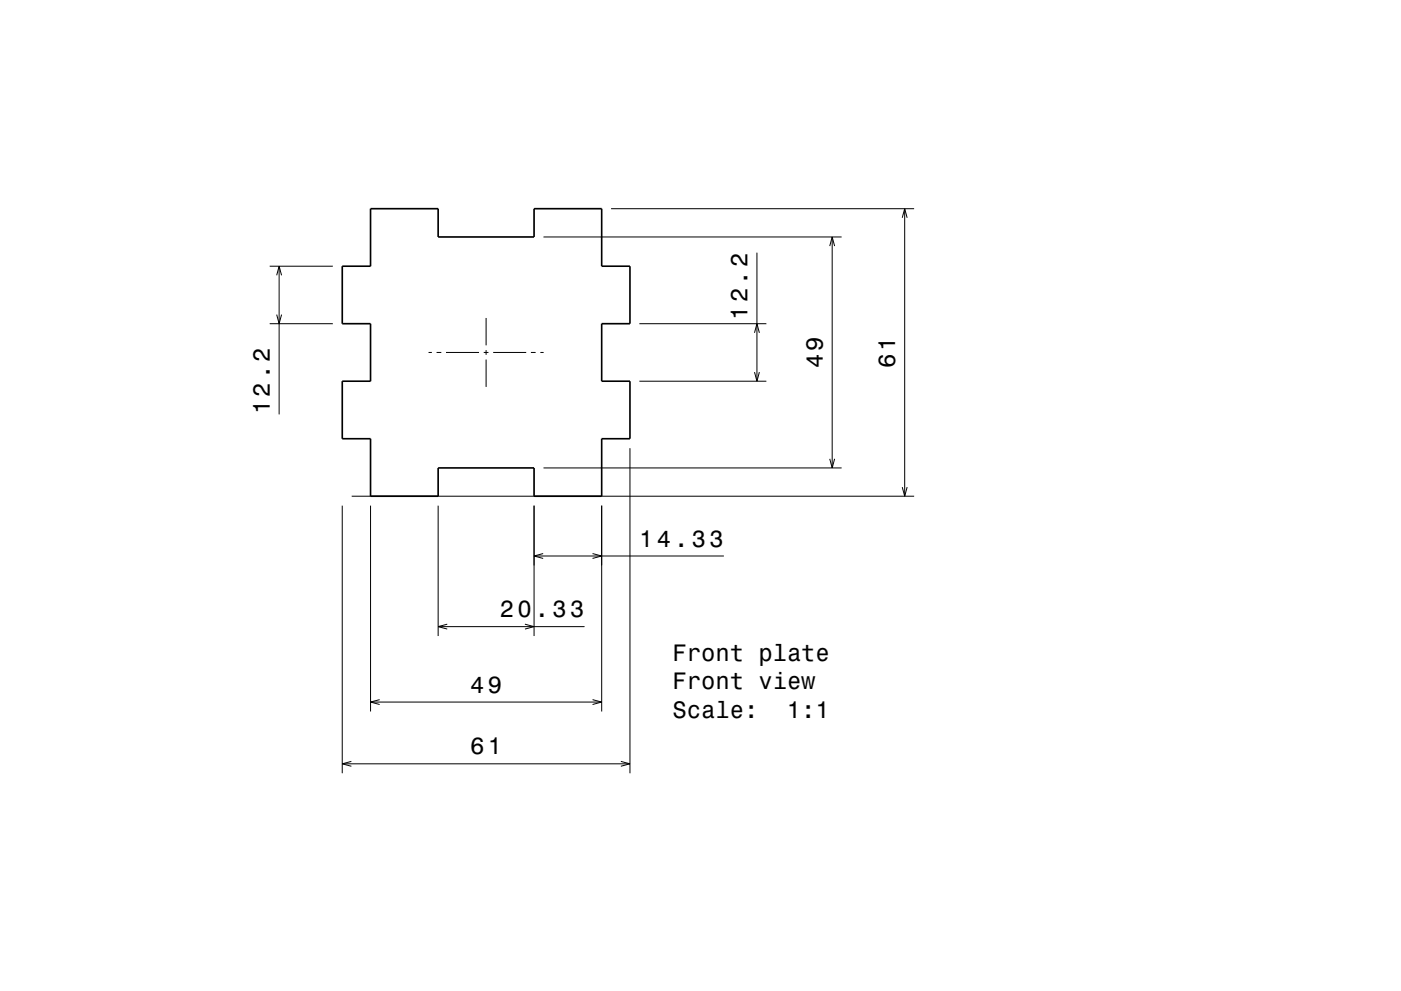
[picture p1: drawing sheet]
<svg xmlns="http://www.w3.org/2000/svg" width="297mm" height="210mm" viewBox="0 0 297 210" stroke-linecap="round" stroke-linejoin="round" font-family="sans-serif">
<g fill="none" stroke="#000" stroke-width=".21">
<path d="M57.2 56.5h13.4M58.7 58.4l.5-1.9 .5 1.9M59.2 56.5v31.4M115.2 50.3h63.2M129.6 44.3h64.2M160.5 53.6v27.3M175.9 52.2l.5-1.9 .6 1.9M176.4 50.3v49M191.3 46.2l.5-1.9 .5 1.9M191.8 44.3v61M57.2 68.7h13.4M58.7 66.7l.5 2 .5-2"/>
<path d="M90.9 74.8h.7M92.6 74.8h1M94.6 74.8h7M102.6 74.8h1M103.1 67.5v5.8M103.1 74.3v1M103.1 76.3v5.8M104.6 74.8h7M112.6 74.8h1M114.6 74.8h.7M135.6 68.7h26.9M160 70.6l.5-1.9 .5 1.9"/>
<path d="M160 78.9l.5 2 .5-2M115.2 99.3h63.2M133.6 95.1v69M135.6 80.9h26.9M175.9 97.3l.5 2 .6-2M72.6 107.3v56.8M74.6 105.3h119.2M78.6 107.3v43.7M92.9 107.3v27.6M113.2 107.3v27.6M113.2 118h40.3M115.2 117.4l-2 .6 2 .5"/>
<path d="M125.6 117.4l2 .6-2 .5M127.6 107.3v43.7M191.3 103.3l.5 2 .5-2M92.9 132.9h31M94.8 132.4l-1.9 .5 1.9 .6M111.3 132.4l1.9 .5-1.9 .6M78.6 149h49M80.5 148.4l-1.9 .6 1.9 .5M125.6 148.4l2 .6-2 .5M72.6 162.1h61M74.5 161.5l-1.9 .6 1.9 .5M131.6 161.5l2 .6-2 .5"/>
</g>
<path d="M78.6 44.3h14.3v6h20.3v-6h14.4v12.2h6v12.2h-6v12.2h6v12.2h-6v12.2h-14.4v-6h-20.3v6h-14.3v-12.2h-6v-12.2h6v-12.2h-6v-12.2h6z" fill="none" stroke="#000" stroke-width=".35"/>
<g font-size="5">
<text x="158.5" y="67.8" transform="rotate(-90 158.5 67.8)">12.2</text>
<text x="174.4" y="78.2" transform="rotate(-90 174.4 78.2)">49</text>
<text x="189.8" y="78.2" transform="rotate(-90 189.8 78.2)">61</text>
<text x="57.2" y="87.9" transform="rotate(-90 57.2 87.9)">12.2</text>
<text x="135.5" y="116">14.33</text>
<text x="106" y="130.9">20.33</text>
<text x="142.6" y="140.1">Front plate</text>
<text x="99.7" y="147">49</text>
<text x="142.6" y="146.2">Front view</text>
<text x="142.6" y="152.2">Scale:</text>
<text x="166.9" y="152.2">1:1</text>
<text x="99.7" y="160.1">61</text>
</g>
</svg>
